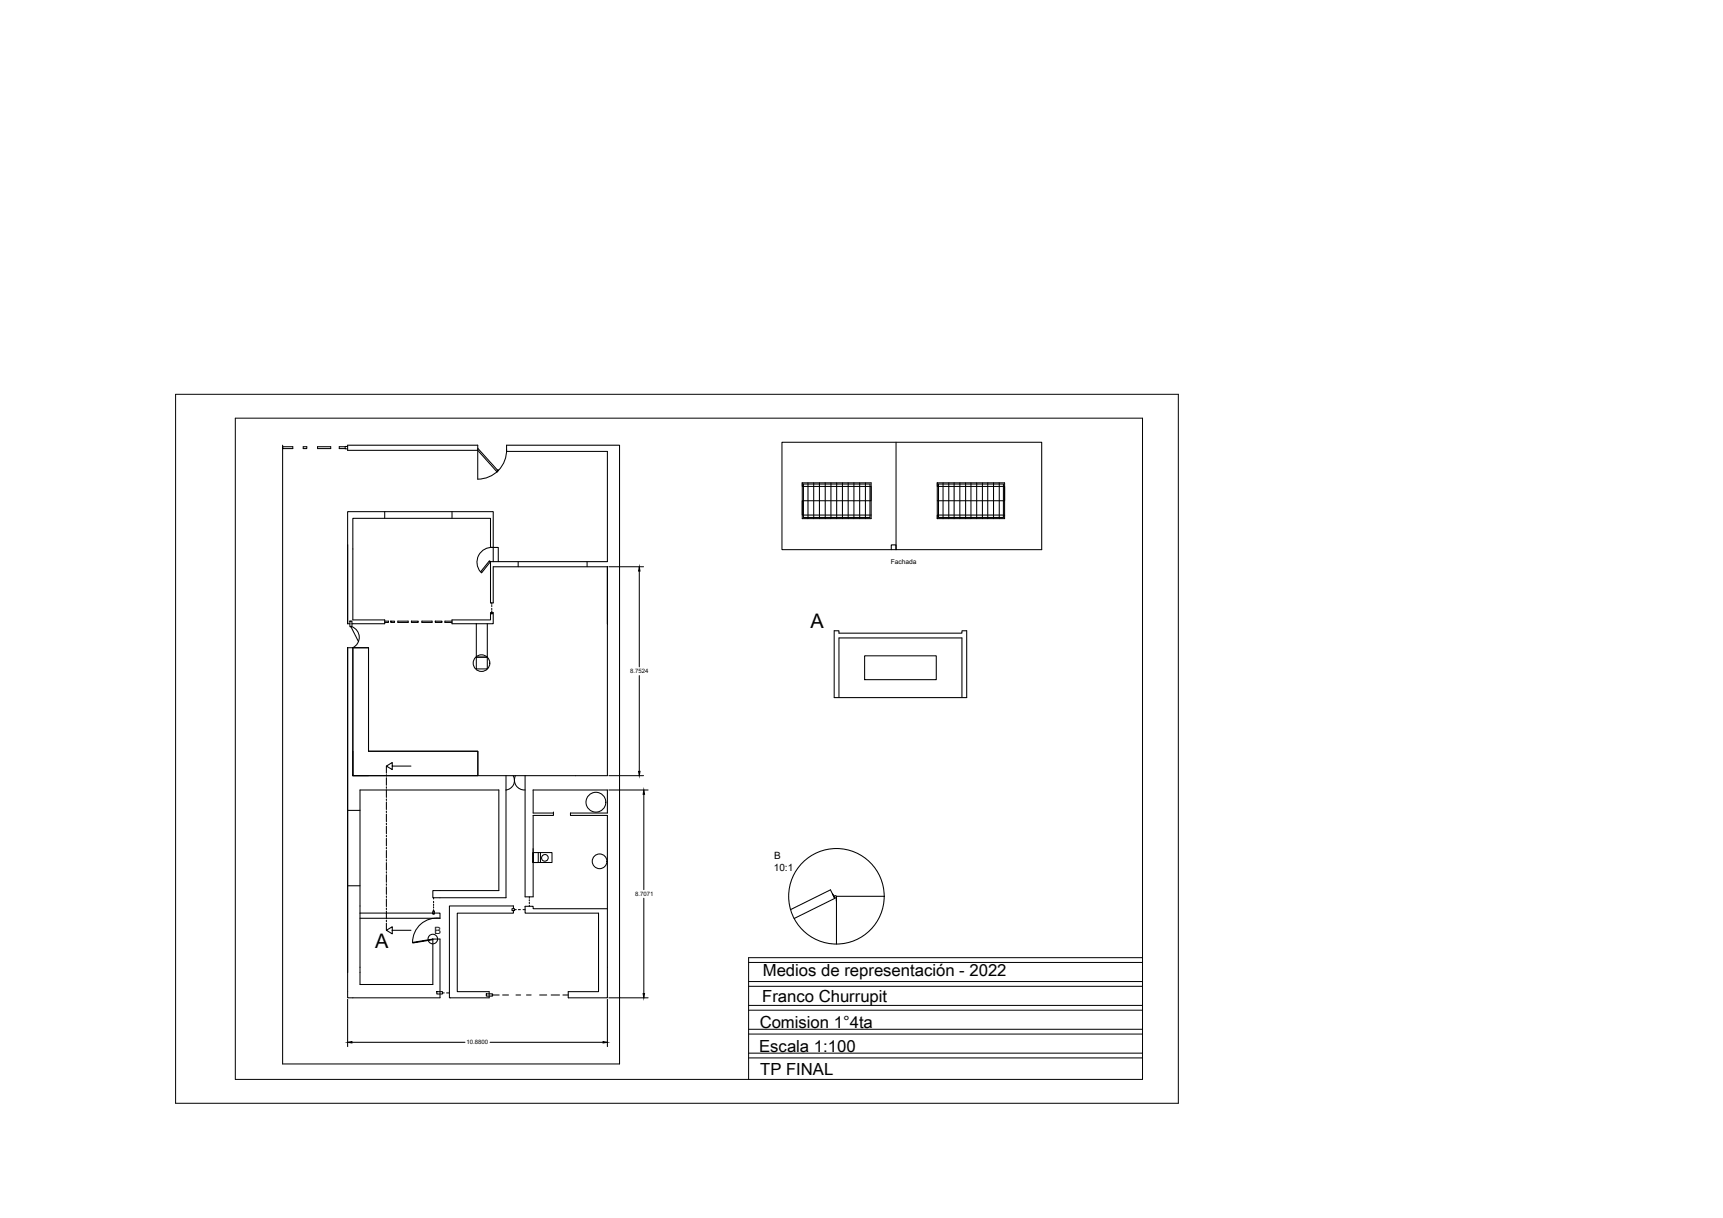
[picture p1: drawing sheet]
<svg xmlns="http://www.w3.org/2000/svg" width="420mm" height="297mm" viewBox="0 0 420 297" stroke-linecap="round" stroke-linejoin="round" font-family="sans-serif">
<!-- layer: 0 -->
<g fill="none" stroke="#000" stroke-width=".25">
<path d="M68.9 108.9h2.5v.5h-2.5zM68.9 108.9v.4M73.9 108.9h.9v.5h-.9zM77.4 108.9h3.2v.5h-3.2zM84.2 108.9h-1.5v.5h1.5M84.8 108.6v1.2h31.7v-1.2M84.8 108.9h-.6v.6h.6M116.5 109.3l4.9 5.5M121.2 115.1h.1M121.2 115v.1M121.4 114.8h.1M123.5 109.6a7 7 0 0 1-7 7.3v-7.1l4.7 5.3"/>
<path d="M123.5 108.6v1.5h24.6M84.8 132.9v19.2M86 133.9v17.3M84.8 158v79.1v-79.1M85.3 151.5h.5v1.3h-.5zM85.6 152.8l1.8 3.7M85.8 152.8a2.79 2.79 0 0 1 1.8 2.5 2.79 2.79 0 0 1-1.6 2.7v31.2h37.4M93.8 151.5h.9v.3h-.9M93.8 151.2v.9h-7.8M95.3 151.5h.9v.3h-.9zM97 151.5h2.5v.3h-2.5zM100.3 151.5h1.7v.3h-1.7z"/>
<path d="M102.9 151.5h2.5v.3h-2.5zM106.1 151.5h1.7v.3h-1.7zM110.2 151.2v.9h6M110.2 151.5h-1.7v.3h1.7M203.4 153.8h1.2v.6h30v-.6h1.1v16.3h-32.3zM210.8 159.9h17.5v5.9h-17.5zM116.2 160.3h2.6v2.8h-2.6zM204.6 170.1v-14.5h30v14.5M87.8 192.7v28.2M94.2 186.8l1.5-.8v1.7zM94.2 186.8v1.8M94.2 188.9v.4"/>
<path d="M94.2 189.7v1.8M94.2 191.9v.3M94.2 192.6v1.9M94.2 194.8v.4M94.2 195.6v1.8M94.2 197.8v.4M94.2 198.5v1.9M95.7 186.8h4.5M94.2 200.8v.3M94.2 201.5v1.8M94.2 203.7v.4M94.2 204.4v1.9"/>
<path d="M94.2 206.7v.3M94.2 207.4v1.9M94.2 209.6v.4M94.2 210.4v1.8M94.2 212.6v.3M94.2 213.3v1.9M94.2 215.5v.4M94.2 216.3v1.8M94.2 218.5v.4M94.2 219.2v1.9M203 218.1l.6 1-1.1-2.1-9.7 4.8M203.5 219.1l-9.9 4.9"/>
<path d="M203.9 218.6l-.3-.2-.2 .3M203.9 218.8l-.4 .1M204 218.6v1.2M215.6 218.6h-11.6v11.6M87.8 222.7v13.2M94.2 226.9l1.5-.9v1.7zM94.2 221.5v.3M94.2 222.2v1.8M94.2 224.4v.4M94.2 225.1v1.8M95.7 226.9h4.5"/>
<circle cx="204" cy="218.6" r="11.6"/>
<circle cx="105.5" cy="229" r="1.17"/>
</g>
<!-- layer: pasillo -->
<g fill="none" stroke="#000" stroke-width=".25">
<path d="M68.9 108.6v150.9M84.8 108.6h31.7M123.5 108.6h27.6v150.9M148.1 110.1v26.9h-28.5v10h.7v-8.8h27.8M195.6 117.8v.8h16.8v3.5h-16.8v3.5h16.8M195.6 117.8h16.8v8.7h-16.8zM195.9 118h16.2v8.2h-16.2zM197 117.8v8.7M198.4 117.8v8.7M199.8 117.8v8.7M201.2 117.8v8.7M202.6 117.8v8.7"/>
<path d="M204 117.8v8.7M205.4 117.8v8.7M206.8 117.8v8.7M208.2 117.8v8.7M209.6 117.8v8.7M211 117.8v8.7M218.5 107.9v26.1h35.5v-26.1h-63.3v26.1h27.8v-1.1h-1.2v1.1M228.6 117.8v.8h16.4v3.5h-16.4M228.6 117.8h16.4v8.7h-16.4M228.6 117.8v8.7M228.9 118h15.8v8.2h-15.8zM230 117.8v8.7"/>
<path d="M231.4 117.8v8.7M232.7 117.8v8.7M234.1 117.8v8.7M235.5 117.8v8.7M236.8 117.8v8.7M238.2 117.8v8.7M239.6 117.8v8.7M240.9 117.8v8.7M242.3 117.8v8.7M243.7 117.8v8.7M84.8 132.9v-8.1h35.5v8.7M93.8 124.8v1.6"/>
<path d="M110.2 124.8v1.6M119.3 136.8l.3 .2-2.1 2.7-.3-.2zM120.3 133.5a3.6 3.6 0 0 0-3.6 1.9 3.6 3.6 0 0 0 .5 4.1M120.3 133.5h-.7v-7.1h-33.6v7.5M120.3 137v-3.5h1.2v3.5M126.4 137v1.2M143.2 137v1.2M245 125.6h-16.4v.9M84.8 158h5.1v25.2h26.6v6h-30.5v-6M84.8 152.1h.5M85.8 152.1h.2M86 158v31.2h3.9"/>
<path d="M86 151.2h7.8M119.8 149.4h-.2v1.8h-9.4M119.8 149.3h.2v.4h-.2zM119.9 147v.4M119.9 147.6v.3M119.9 148.4v.3M119.9 148.9v.4M120 149.4h.3v2.7h-4.1M148.1 152.1v-13.9v51h-24.7v29.7h-17.9v-1.7h16.1v-24.5h-33.8M84.8 197.6h3M86 189.2h.1M125.1 189.2a2.32 2.32 0 0 1-1.7 3.5"/>
<path d="M125.7 189.2a2.43 2.43 0 0 0 2.4 3.5M128 189.2v29.5h2v-19.8h5v-.6M135 198.3h-5v-5.6h18.1v5.6h-9v.6h9v44.4h-9.5v-1.5h7.4v-19.1h-18v-1.7h2v.6h18.1M135 198.3h.1M84.8 216h3M105.7 218.9v.3M105.7 219.8v.4M129.1 218.7v.4M129.1 219.4v.3M130 207.9h4.6v2.4h-4.6M130 210.3h.1M130 210.3v-2.4v2.4"/>
<path d="M130 207v3.3h1.3v-2.4M131.8 207.9v2.4M87.8 220.9v1.8h17.7M87.8 223.9h19.5M100.6 229.8l4.9-.8 .1 .2-5 .8zM105.5 229h1.8v14.3h-22.5v-6.2M105.5 222.7h1.8v1.2M105.5 222.2h.4v.7h-.4zM105.5 229v11.1h-17.7v-4.2M105.7 220.5v.3M105.7 221.1v.4M105.7 221.8v.3"/>
<path d="M107.3 223.9a5.9 5.9 0 0 0-6.7 5.9M124.8 221.6h.7v.5h-.7zM125.2 221.6v-.7h-15.6v22.4h9.7v-1.5h-7.8v-19.1h13.7v-.6M125.5 221.8h.4M126.4 221.8h.5M127.5 221.8h.5M129.1 220v.4M129.1 220.8v.2M106.5 241.8h1.4v.6h-1.4zM107.9 242.1h.4M108.9 242.1h.7M118.6 242.4h1.5v.5h-1.5z"/>
<path d="M119.9 242.7h1.8M122.6 242.7h1.4M125.8 242.7h1.2M128.4 242.7h1.1M131.6 242.7h1.7M134.4 242.7h2M137.3 242.7h1.3"/>
<circle cx="117.4" cy="161.7" r="2.03"/>
<circle cx="145.3" cy="195.6" r="2.42"/>
<circle cx="132.9" cy="209.2" r=".81"/>
<circle cx="146.2" cy="210.1" r="1.79"/>
</g>
<!-- layer: Capa1 -->
<path d="M86 158h3.9v25.2h26.6v6M116.2 152.1v8.2h2.6v-8.2" fill="none" stroke="#000" stroke-width=".25"/>
<!-- layer: Cotas -->
<path d="M148.5 192.7h9.5M157 193.7v23.2M157 219.1v23.2M84.8 243.7v11.5M85.8 254.2h27.6M119.5 254.2h27.6M148.1 243.7v11.5M148.5 243.3h9.5" fill="none" stroke="#000" stroke-width=".25"/>
<path d="M155.9 138.2l.2 1.1h-.4zM155.7 188.1h.4l-.2 1.1zM157 192.7l.2 1h-.4zM84.8 254.2l1-.2v.4zM147.1 254l1 .2-1 .2zM156.8 242.3h.4l-.2 1z" fill="#000" stroke="#000" stroke-width=".24"/>
<!-- layer: Corte -->
<path d="M68.9 259.5h82.2" fill="none" stroke="#000" stroke-width=".25"/>
<!-- layer: recuadro rotulo -->
<path d="M42.8 96.2h244.5v172.9h-244.5zM57.4 102h221.2v161.2h-221.2zM182.6 234.7h96M182.6 239.4h96M278.6 233.6h-96v29.6M182.6 240.5h96M182.6 245.2h96M182.6 246.4h96M182.6 251h96M182.6 252.2h96M182.6 256.8h96M182.6 258h96" fill="none" stroke="#000" stroke-width=".24"/>
<!-- layer: Cotas -->
<path d="M148.5 138.2h8.4M155.9 139.3v23.3M155.9 164.8v23.3M148.5 189.2h8.4" fill="none" stroke="#000" stroke-width=".24"/>
<g font-size="4.9">
<text x="197.7" y="153.2">A</text>
<text x="91.5" y="231.2">A</text>
</g>
<g font-size="4.1">
<text x="186" y="238.1">Medios de representación - 2022</text>
<text x="185.9" y="244.5">Franco Churrupit</text>
<text x="185.3" y="250.6">Comision 1°4ta</text>
<text x="185.1" y="256.5">Escala 1:100</text>
<text x="185.4" y="262.2">TP FINAL</text>
</g>
<g font-size="2.4">
<text x="188.8" y="209.5">B</text>
<text x="188.7" y="212.4">10:1</text>
<text x="106" y="227.8">B</text>
</g>
<text font-size="1.6" x="217.2" y="137.7">Fachada</text>
<g font-size="1.5">
<text x="153.7" y="164.2">8.7524</text>
<text x="154.9" y="218.5">8.7071</text>
<text x="113.7" y="254.7">10.8800</text>
</g>
</svg>
